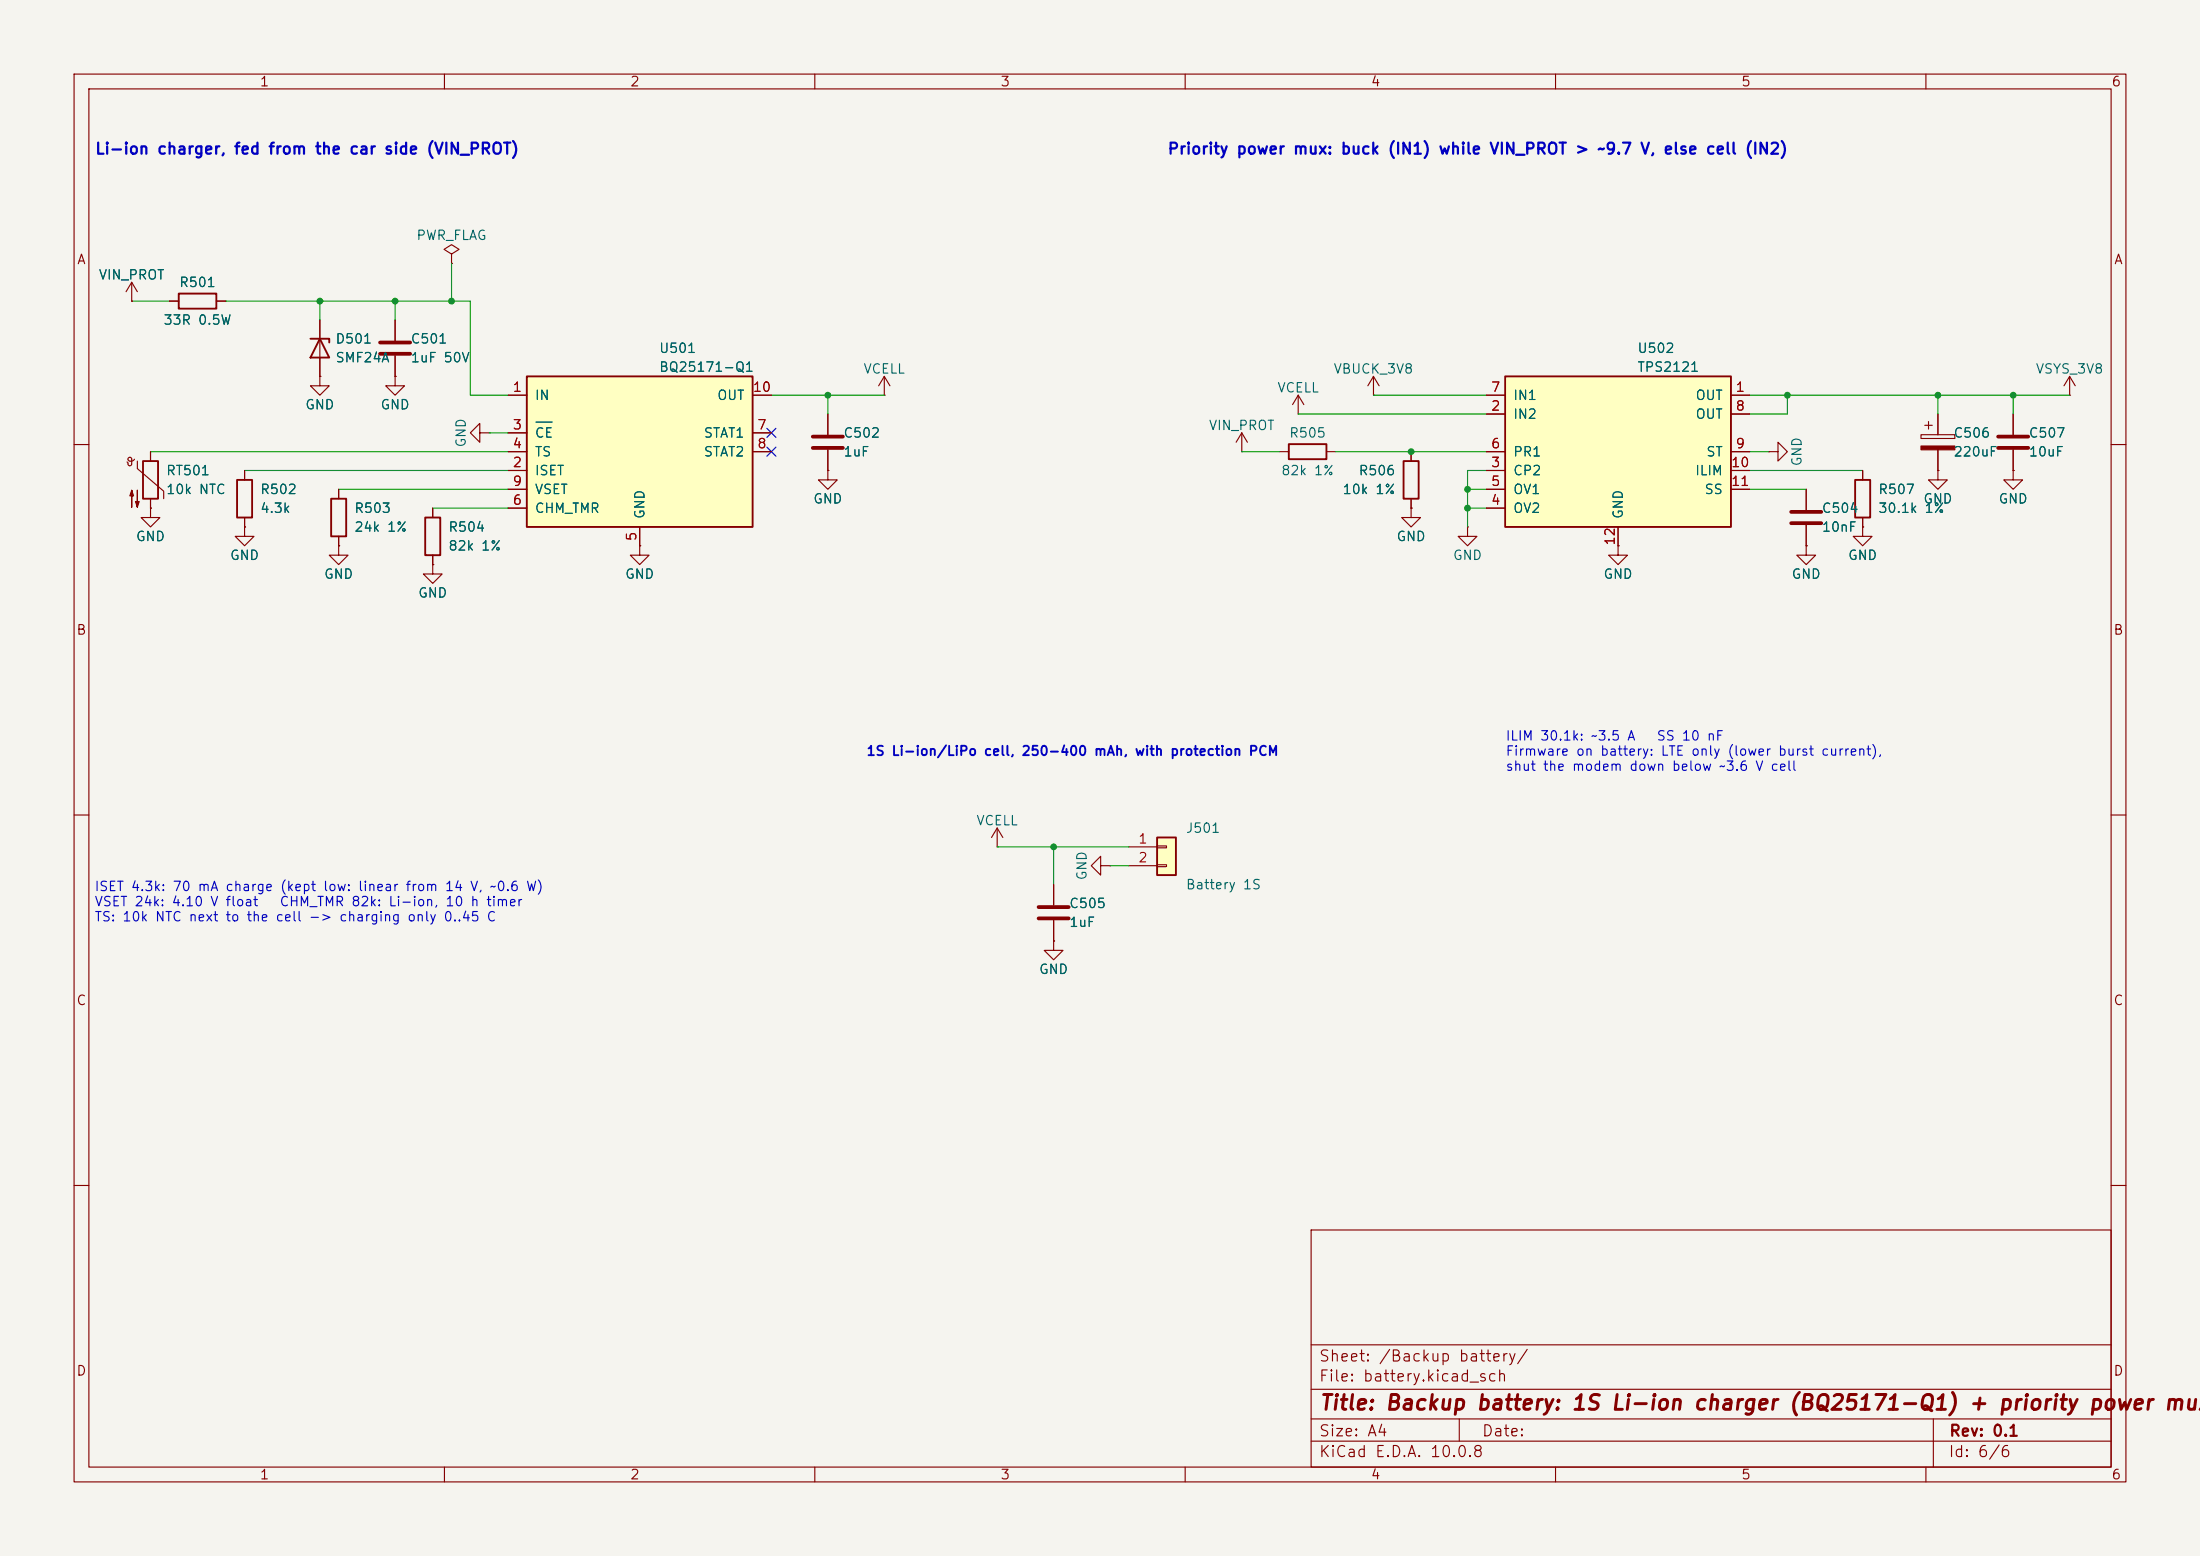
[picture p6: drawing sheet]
<svg xmlns="http://www.w3.org/2000/svg" width="297mm" height="210mm" viewBox="0 0 297 210" stroke-linecap="round" stroke-linejoin="round" font-family="sans-serif">
<path d="M0 0h297v210h-297z" fill="#f5f4ef" stroke="#f5f4ef" stroke-width=".14"/>
<g fill="none" stroke="#840000" stroke-width=".15">
<path d="M10 10h277v190h-277zM12 12h273v186h-273zM60 10v2M110 10v2M160 10v2M210 10v2M260 10v2M10 60h2M261.6 63.5v1.3h1.3l-1.3 1.2-1.3-1.2h1.3M261.6 63.5h.1M285 60h2M10 110h2"/>
<path d="M285 110h2M142.2 127v1.3h1.3l-1.3 1.2-1.2-1.2h1.2M142.2 127h.1M10 160h2M177 166h108v32h-108zM285 160h2M60 198v2M110 198v2M160 198v2M177 194.5h108M177 191.5h108M177 187.5h108"/>
<path d="M177 181.5h108M197 191.5v3M210 198v2M260 198v2M261 191.5v6.5"/>
</g>
<path d="M156.2 113h2.5v5.1h-2.5z" fill="#ffffc2"/>
<path d="M174 59.9h5.1v2.1h-5.1zM189.5 62.2h2v5.1h-2zM156.2 113h2.5v5.1h-2.5z" fill="none" stroke="#840000" stroke-width=".25"/>
<g fill="none" stroke="#840000" stroke-width=".15">
<path d="M111.8 55.9v2.8M119.4 53.3h.1M119.4 50.8l-.8 1.3M119.4 50.8l.7 1.3M119.4 50.8v2.5M167.6 58.4l-.7 1.3M167.6 58.4l.8 1.3M167.6 58.4v2.6M185.4 53.3h.1M185.4 50.8l-.7 1.3M185.4 50.8l.8 1.3M185.4 50.8v2.5"/>
<path d="M259.3 58.7h4.6v.5h-4.6zM259.8 57.4h1.1M260.3 56.9v1M261.6 55.9v2.8M271.8 55.9v2.8M111.8 63.5v1.3h1.2l-1.2 1.2-1.3-1.2h1.3M111.8 63.5h.1M111.8 60.7v2.8M167.6 61h.1M172.7 61h1.3M179.1 61h1.2M190.5 61v1.2"/>
<path d="M190.5 67.3v1.3M198.1 71.1v1.3h1.3l-1.3 1.3-1.3-1.3h1.3M198.1 71.1h.1M261.6 60.7v2.8M271.8 63.5v1.3h1.2l-1.2 1.2-1.3-1.2h1.3M271.8 63.5h.1M271.8 60.7v2.8M134.6 114.3h.1M134.6 111.8l-.7 1.2M134.6 111.8l.8 1.2M134.6 111.8v2.5M142.2 119.4v2.8"/>
<path d="M148.6 116.8v-1.2l-1.3 1.2 1.3 1.3v-1.3h1.3M149.9 116.8h.1M152.4 114.3h3.8M152.4 116.8h3.8M156.2 114.2h1.3v.2h-1.3zM156.2 116.7h1.3v.3h-1.3zM142.2 124.2v2.8"/>
</g>
<path d="M109.7 58.9h4.1M269.7 58.9h4.1M109.7 60.5h4.1M269.7 60.5h4.1M140.2 122.4h4.1M140.2 124h4.1" fill="none" stroke="#840000" stroke-width=".51"/>
<path d="M259.3 60.2h4.6v.5h-4.6z" fill="#840000" stroke="#840000" stroke-width=".15"/>
<path d="M71.1 50.8h30.5v20.3h-30.5z" fill="#ffffc2"/>
<path d="M71.1 50.8h30.5v20.3h-30.5z" fill="none" stroke="#840000" stroke-width=".25"/>
<g fill="none" stroke="#840000" stroke-width=".15">
<path d="M68.6 53.3h2.5M68.6 58.4h2.5M101.6 53.3h2.5M101.6 58.4h2.5M175.3 55.9h.1M175.3 53.3l-.8 1.3M175.3 53.3l.7 1.3M175.3 53.3v2.6M68.6 63.5h2.5M68.6 61h2.5M68.6 68.6h2.5M68.6 66h2.5"/>
<path d="M86.4 73.7v1.2h1.2l-1.2 1.3-1.3-1.3h1.3M86.4 73.7h.1M86.4 71.1v2.6M101.6 61h2.5M190.5 68.6v1.3h1.3l-1.3 1.2-1.3-1.2h1.3M190.5 68.6h.1M238.8 61h1.2v-1.3l1.3 1.3-1.3 1.2v-1.2M238.8 61h.1"/>
</g>
<path d="M72.4 57h2.1" fill="none" stroke="#006464" stroke-width=".15"/>
<path d="M203.2 50.8h30.5v20.3h-30.5z" fill="#ffffc2"/>
<path d="M24.1 39.6h5.1v2.1h-5.1zM41.9 45.7h2.5v.5M43.2 45.7l1.2 2.6h-2.5zM203.2 50.8h30.5v20.3h-30.5zM19.3 62.2h2v5.1h-2zM32 64.8h2v5.1h-2zM44.7 67.3h2v5.1h-2zM57.4 69.9h2v5h-2zM250.4 64.8h2.1v5.1h-2.1z" fill="none" stroke="#840000" stroke-width=".25"/>
<g fill="none" stroke="#840000" stroke-width=".15">
<path d="M17.8 38.1l-.8 1.3M17.8 38.1l.7 1.3M17.8 38.1v2.5M61 34.3l1-.6-1-.7-1.1 .7 1.1 .6v1.3M61 35.6h.1M17.8 40.6h.1M22.9 40.6h1.2M29.2 40.6h1.3M43.2 50.8v1.3h1.2l-1.2 1.2-1.3-1.2h1.3M43.2 50.8h.1M43.2 43.2v7.6M53.3 50.8v1.3h1.3l-1.3 1.2-1.2-1.2h1.2"/>
<path d="M53.3 50.8h.1M53.3 43.2v2.8M53.3 48v2.8M64.8 58.4v-1.2l-1.3 1.2 1.3 1.3v-1.3h1.2M66 58.4h.1M68.6 53.3h2.5M68.6 58.4h2.5M101.6 53.3h2.5M101.6 58.4h2.5M111.8 55.9v2.8M200.7 53.3h2.5M200.7 55.9h2.5"/>
<path d="M233.7 53.3h2.5M233.7 55.9h2.5M261.6 55.9v2.8M271.8 55.9v2.8M279.4 53.3h.1M279.4 50.8l-.8 1.3M279.4 50.8l.8 1.3M279.4 50.8v2.5M18.2 62a.44 .44 0 0 1-.5 .3 .44 .44 0 0 1-.4-.4l.2-.2 .3 .1-.1 .9-.1 .2-.2-.1-.3-.4M18.5 62.2v1l3.6 3.1v1M20.3 68.6v1.3h1.3l-1.3 1.2-1.3-1.2h1.3M20.3 68.6h.1"/>
<path d="M20.3 61v1.2M20.3 67.3v1.3M33 71.1v1.3h1.3l-1.3 1.3-1.3-1.3h1.3M33 71.1h.1M33 63.5v1.3M33 69.9v1.2M45.7 73.7v1.2h1.3l-1.3 1.3-1.3-1.3h1.3M45.7 73.7h.1M45.7 66v1.3M45.7 72.4v1.3M58.4 76.2v1.3h1.3l-1.3 1.2-1.3-1.2h1.3M58.4 76.2h.1"/>
<path d="M58.4 68.6v1.3M58.4 74.9v1.3M68.6 63.5h2.5M68.6 68.6h2.5M68.6 66h2.5M68.6 61h2.5M86.4 73.7h.1M86.4 71.1v2.6M101.6 61h2.5M111.8 63.5h.1M111.8 60.7v2.8M190.5 68.6h.1"/>
<path d="M190.5 61v1.2M190.5 67.3v1.3M200.7 63.5h2.5M200.7 68.6h2.5M200.7 66h2.5M200.7 61h2.5M218.4 73.7v1.2h1.3l-1.3 1.3-1.2-1.3h1.2M218.4 73.7h.1M218.4 71.1v2.6M233.7 63.5h2.5M233.7 66h2.5M233.7 61h2.5"/>
<path d="M243.8 73.7v1.2h1.3l-1.3 1.3-1.2-1.3h1.2M243.8 73.7h.1M243.8 66v2.8M243.8 70.9v2.8M251.5 71.1v1.3h1.2l-1.2 1.3-1.3-1.3h1.3M251.5 71.1h.1M251.5 63.5v1.3M251.5 69.9v1.2M261.6 63.5h.1M261.6 60.7v2.8M271.8 63.5h.1M271.8 60.7v2.8"/>
<path d="M142.2 119.4v2.8M142.2 127h.1M142.2 124.2v2.8"/>
</g>
<path d="M51.3 46.2h4.1M51.3 47.8h4.1M241.8 69.1h4.1M241.8 70.6h4.1" fill="none" stroke="#840000" stroke-width=".51"/>
<g fill="#840000" stroke="#840000" stroke-width=".15">
<path d="M17.8 66.2l.2 .7h-.5l.3-.7v2.3z"/>
<path d="M18.5 66.2v2.3l-.2-.8h.5l-.3 .8z"/>
</g>
<g fill="none" stroke="#009600" stroke-width=".15">
<path d="M61 35.6v5M17.8 40.6h5.1M30.5 40.6h33v12.7h5.1M43.2 40.6v2.6M53.3 40.6v2.6M66 58.4h2.6M104.1 53.3h15.3M111.8 53.3v2.6M175.3 55.9h25.4M185.4 53.3h15.3M236.2 53.3h43.2M241.3 53.3v2.6h-5.1"/>
<path d="M261.6 53.3v2.6M271.8 53.3v2.6M20.3 61h48.3M33 63.5h35.6M45.7 66h22.9M58.4 68.6h10.2M167.6 61h5.1M180.3 61h20.4M198.1 66h2.6M198.1 68.6h2.6M200.7 63.5h-2.6v7.6M236.2 61h2.6"/>
<path d="M236.2 66h7.6M236.2 63.5h15.3M134.6 114.3h17.8M142.2 114.3v5.1M149.9 116.8h2.5"/>
</g>
<path d="M103.5 57.8l1.2 1.2M104.7 57.8l-1.2 1.2M103.5 60.4l1.2 1.2M104.7 60.4l-1.2 1.2" fill="none" stroke="#000084" stroke-width=".15"/>
<path d="M72.4 57h2.1" fill="none" stroke="#006464" stroke-width=".15"/>
<g fill="#009600">
<circle cx="142.2" cy="114.3" r=".46"/>
<circle cx="111.8" cy="53.3" r=".46"/>
<circle cx="261.6" cy="53.3" r=".46"/>
<circle cx="271.8" cy="53.3" r=".46"/>
<circle cx="190.5" cy="61" r=".46"/>
<circle cx="241.3" cy="53.3" r=".46"/>
<circle cx="198.1" cy="68.6" r=".46"/>
<circle cx="198.1" cy="66" r=".46"/>
<circle cx="61" cy="40.6" r=".46"/>
<circle cx="53.3" cy="40.6" r=".46"/>
<circle cx="43.2" cy="40.6" r=".46"/>
</g>
<text font-size="2" fill="#840000" x="178" y="190.8">Title: Backup battery: 1S Li-ion charger (BQ25171-Q1) + priority power mux</text>
<g font-size="1.5" fill="#0000c2">
<text x="12.7" y="21.2">Li-ion charger, fed from the car side (VIN_PROT)</text>
<text x="157.5" y="21.2">Priority power mux: buck (IN1) while VIN_PROT &gt; ~9.7 V, else cell (IN2)</text>
</g>
<g font-size="1.5" fill="#840000">
<text x="178" y="184.1">Sheet: /Backup battery/</text>
<text x="178" y="186.8">File: battery.kicad_sch</text>
<text x="178" y="197">KiCad E.D.A. 10.0.8</text>
<text x="178" y="194.2">Size: A4</text>
<text x="200" y="194.2">Date:</text>
<text x="263" y="197">Id: 6/6</text>
<text x="263" y="194.2">Rev: 0.1</text>
</g>
<g font-size="1.3" fill="#840000">
<text x="35" y="12">1</text>
<text x="85" y="12">2</text>
<text x="135" y="12">3</text>
<text x="185" y="12">4</text>
<text x="235" y="12">5</text>
<text x="285" y="12">6</text>
<text x="10.3" y="36">A</text>
<text x="285.3" y="36">A</text>
<text x="10.2" y="86">B</text>
<text x="285.2" y="86">B</text>
<text x="10.2" y="136">C</text>
<text x="285.2" y="136">C</text>
<text x="10.2" y="186">D</text>
<text x="285.2" y="186">D</text>
<text x="35" y="200">1</text>
<text x="85" y="200">2</text>
<text x="135" y="200">3</text>
<text x="185" y="200">4</text>
<text x="235" y="200">5</text>
<text x="285" y="200">6</text>
</g>
<g font-size="1.3" fill="#006464">
<text x="56.1" y="32.7">PWR_FLAG</text>
<text x="13.2" y="38">VIN_PROT</text>
<text x="24.1" y="39.1">R501</text>
<text x="22" y="44.1">33R 0.5W</text>
<text x="45.2" y="46.7">D501</text>
<text x="55.4" y="46.7">C501</text>
<text x="88.9" y="48">U501</text>
<text x="221" y="48">U502</text>
<text x="45.2" y="49.2">SMF24A</text>
<text x="55.4" y="49.2">1uF 50V</text>
<text x="88.9" y="50.5">BQ25171-Q1</text>
<text x="116.5" y="50.7">VCELL</text>
<text x="172.4" y="53.3">VCELL</text>
<text x="179.9" y="50.7">VBUCK_3V8</text>
<text x="221" y="50.5">TPS2121</text>
<text x="274.7" y="50.7">VSYS_3V8</text>
<text x="41.1" y="55.6">GND</text>
<text x="51.3" y="55.6">GND</text>
<text x="72.1" y="54.3">IN</text>
<text x="72.1" y="59.4">CE</text>
<text x="94.9" y="59.4">STAT1</text>
<text x="96.7" y="54.3">OUT</text>
<text x="113.8" y="59.4">C502</text>
<text x="163.1" y="58.4">VIN_PROT</text>
<text x="174" y="59.4">R505</text>
<text x="204.2" y="56.8">IN2</text>
<text x="204.2" y="54.3">IN1</text>
<text x="228.8" y="54.3">OUT</text>
<text x="228.8" y="56.8">OUT</text>
<text x="263.6" y="59.4">C506</text>
<text x="273.8" y="59.4">C507</text>
<text x="22.3" y="64.5">RT501</text>
<text x="63.2" y="60.5" transform="rotate(-90 63.2 60.5)">GND</text>
<text x="72.1" y="64.5">ISET</text>
<text x="72.1" y="61.9">TS</text>
<text x="94.9" y="61.9">STAT2</text>
<text x="113.8" y="61.9">1uF</text>
<text x="172.9" y="64.5">82k 1%</text>
<text x="183.3" y="64.5">R506</text>
<text x="204.2" y="64.5">CP2</text>
<text x="204.2" y="61.9">PR1</text>
<text x="228.7" y="64.5">ILIM</text>
<text x="230.3" y="61.9">ST</text>
<text x="243.5" y="63" transform="rotate(-90 243.5 63)">GND</text>
<text x="263.6" y="61.9">220uF</text>
<text x="273.8" y="61.9">10uF</text>
<text x="22.3" y="67">10k NTC</text>
<text x="35" y="67">R502</text>
<text x="35" y="69.5">4.3k</text>
<text x="47.7" y="69.5">R503</text>
<text x="72.1" y="69.5">CHM_TMR</text>
<text x="72.1" y="67">VSET</text>
<text x="87.3" y="70.1" transform="rotate(-90 87.3 70.1)">GND</text>
<text x="109.7" y="68.3">GND</text>
<text x="181.2" y="67">10k 1%</text>
<text x="204.2" y="69.5">OV2</text>
<text x="204.2" y="67">OV1</text>
<text x="219.4" y="70.1" transform="rotate(-90 219.4 70.1)">GND</text>
<text x="230" y="67">SS</text>
<text x="245.9" y="69.5">C504</text>
<text x="253.5" y="67">R507</text>
<text x="253.5" y="69.5">30.1k 1%</text>
<text x="259.6" y="68.3">GND</text>
<text x="269.7" y="68.3">GND</text>
<text x="18.3" y="73.4">GND</text>
<text x="31" y="75.9">GND</text>
<text x="47.7" y="72.1">24k 1%</text>
<text x="60.4" y="72.1">R504</text>
<text x="60.4" y="74.6">82k 1%</text>
<text x="188.4" y="73.4">GND</text>
<text x="196.1" y="75.9">GND</text>
<text x="245.9" y="72.1">10nF</text>
<text x="249.4" y="75.9">GND</text>
<text x="43.7" y="78.4">GND</text>
<text x="56.4" y="81">GND</text>
<text x="84.3" y="78.4">GND</text>
<text x="216.4" y="78.4">GND</text>
<text x="241.8" y="78.4">GND</text>
<text x="131.7" y="111.7">VCELL</text>
<text x="160" y="112.7">J501</text>
<text x="147" y="118.9" transform="rotate(-90 147 118.9)">GND</text>
<text x="144.3" y="122.9">C505</text>
<text x="144.3" y="125.4">1uF</text>
<text x="160" y="120.3">Battery 1S</text>
<text x="140.2" y="131.8">GND</text>
</g>
<g font-size="1.3" fill="#a90000">
<text x="69.1" y="53.2">1</text>
<text x="101.5" y="53.2">10</text>
<text x="201.2" y="53.2">7</text>
<text x="234.2" y="53.2">1</text>
<text x="69.1" y="58.3">3</text>
<text x="102.1" y="58.3">7</text>
<text x="201.2" y="55.7">2</text>
<text x="234.2" y="55.7">8</text>
<text x="69.1" y="63.4">2</text>
<text x="69.1" y="60.8">4</text>
<text x="69.1" y="65.9">9</text>
<text x="102.1" y="60.8">8</text>
<text x="201.2" y="63.4">3</text>
<text x="201.2" y="65.9">5</text>
<text x="201.2" y="60.8">6</text>
<text x="233.6" y="63.4">10</text>
<text x="233.6" y="65.9">11</text>
<text x="234.2" y="60.8">9</text>
<text x="69.1" y="68.4">6</text>
<text x="201.2" y="68.4">4</text>
<text x="86.2" y="73.1" transform="rotate(-90 86.2 73.1)">5</text>
<text x="218.3" y="73.7" transform="rotate(-90 218.3 73.7)">12</text>
<text x="153.6" y="114.2">1</text>
<text x="153.6" y="116.7">2</text>
</g>
<g font-size="1.3" fill="#0000c2">
<text x="203.2" y="100.3">ILIM 30.1k: ~3.5 A</text>
<text x="223.6" y="100.3">SS 10 nF</text>
<text x="116.9" y="102.3">1S Li-ion/LiPo cell, 250-400 mAh, with protection PCM</text>
<text x="203.2" y="102.3">Firmware on battery: LTE only (lower burst current),</text>
<text x="203.2" y="104.4">shut the modem down below ~3.6 V cell</text>
<text x="12.7" y="120.6">ISET 4.3k: 70 mA charge (kept low: linear from 14 V, ~0.6 W)</text>
<text x="12.7" y="122.6">VSET 24k: 4.10 V float</text>
<text x="12.7" y="124.7">TS: 10k NTC next to the cell -&gt; charging only 0..45 C</text>
<text x="37.6" y="122.6">CHM_TMR 82k: Li-ion, 10 h timer</text>
</g>
</svg>
